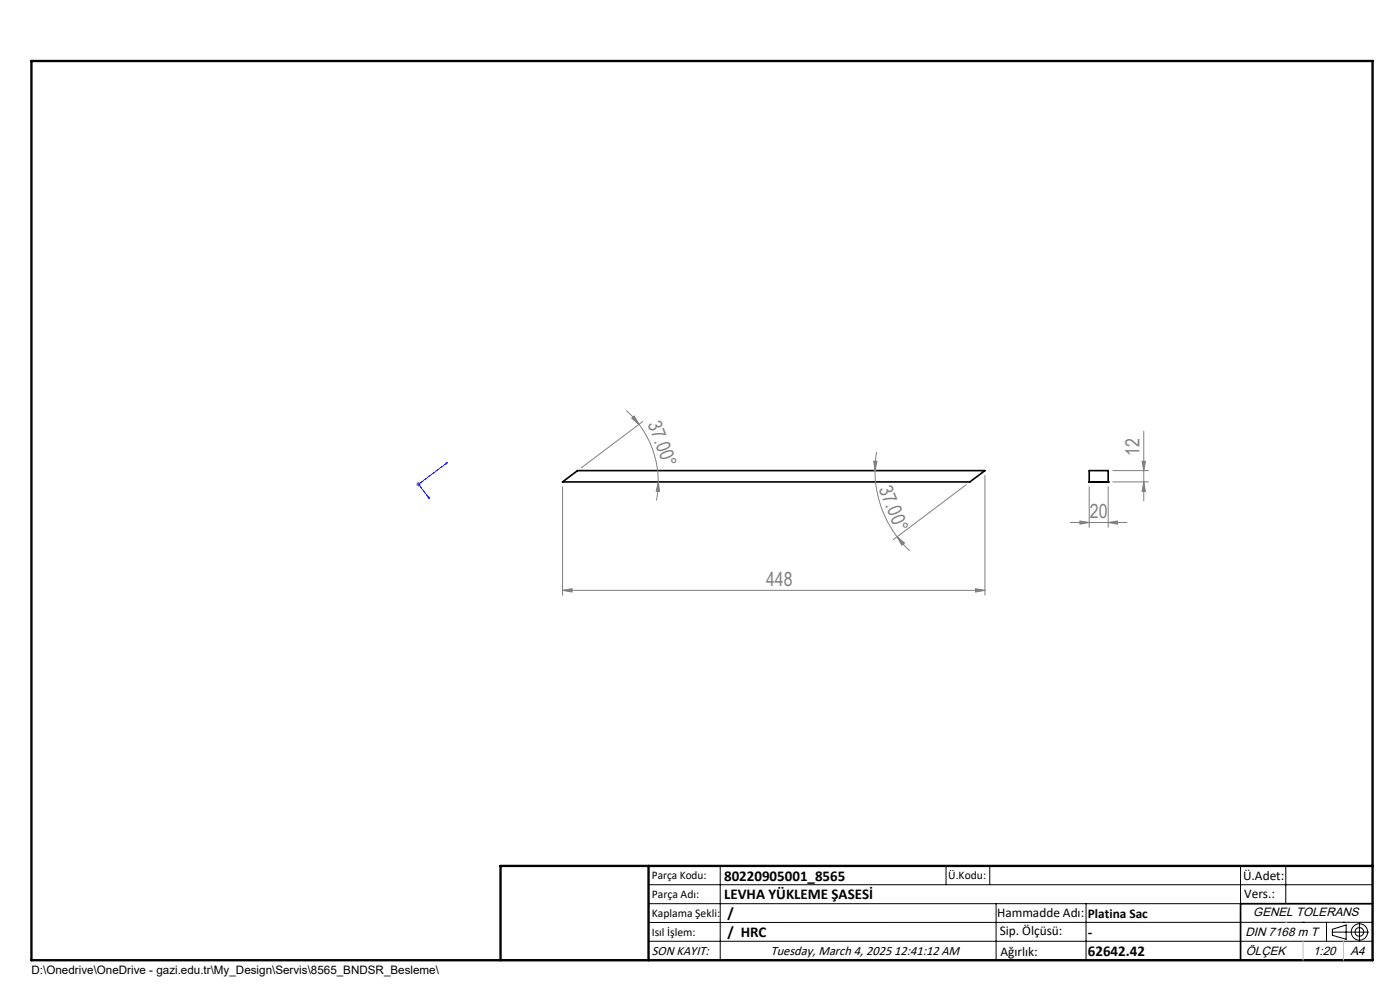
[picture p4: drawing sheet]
<svg xmlns="http://www.w3.org/2000/svg" width="297mm" height="210mm" viewBox="0 0 297 210" stroke-linecap="round" stroke-linejoin="round" font-family="sans-serif">
<path d="M119.3 102.2l3.2-2.4h86.5l-3.3 2.4zM231.1 102.2h.1M231.1 102.2v-2.4h4v2.4M231.1 102.2h4M235.1 102.2h.1M291.2 191.7h-28v12M106.2 203.7h185" fill="none" stroke="#000" stroke-width=".35"/>
<g fill="none" stroke="#000" stroke-width=".21">
<path d="M137.6 187.7h153.6M137.6 191.7h153.6M137.6 199.7h153.6M152.8 183.7v20M200.7 183.7v4M210 183.7v4M211.3 191.7v12M230.4 191.7v12M263.2 183.7v20M272.8 183.7v8M276.4 195.6h.1M281.4 195.6v4.1"/>
<path d="M282.6 197.7h7.8M282.6 197.1l3-.9v3l-3-.8zM285 195.6h.1M288.4 195.8v3.8M291.2 195.6l-153.6 .1"/>
<circle cx="288.4" cy="197.7" r="1.74"/>
<circle cx="288.4" cy="197.7" r=".93"/>
</g>
<path d="M94.6 98.2l.3-.1-.2 .3zM94.9 98.1l-6.1 4.6 2.3 3.1M90.8 105.5l.1-.1 .2 .4z" fill="none" stroke="#00f" stroke-width=".21"/>
<g fill="none" stroke="#808080" stroke-width=".21">
<path d="M132.9 87.1l2.7 2.9M134 88.7l.5-.4 1.1 1.7zM135.6 90a20.5 20.5 0 0 1 4.1 12.2M136.3 89.4l-13 9.8M185.3 97.8l.8 .1-.5 1.9zM185.6 99.8a23.2 23.2 0 0 0 4.7 14.1M186 95.9l-.4 3.9M236.1 99.8h7.5M242.3 97.9h.7l-.4 1.9zM242.6 91.5v14.7M88.3 102.7h1M88.4 102.4l.7 .7"/>
<path d="M88.8 102.2v1M89.1 102.4l-.7 .7M119.3 103.2v23.1M139.7 102.2l.2 2h-.7zM139.7 102.2l-.1 2-.4 2M190.3 113.9l1.6 1.3-.6 .4zM190.3 113.9l2.7 2.9M205 102.8l-15.5 11.7M209 100.9v25.4M227.1 110.8h12M229.1 110.5l2 .3-2 .4zM231.1 103.2v8.7"/>
<path d="M235.1 110.8l2-.3v.7zM235.1 103.2v8.7M236.1 102.2h7.5M242.6 102.2l.4 2h-.7zM119.3 125.2l2.1-.3v.7zM119.3 125.2h89.7M206.9 124.9l2.1 .3-2.1 .4z"/>
</g>
<path d="M6.7 12.9h284.5v190.8h-284.5zM137.6 183.7v20M291.2 183.7h-185v20" fill="none" stroke="#000" stroke-width=".5"/>
<path d="M272.8 195.6h.1M276.4 199.7v4M285 199.7v4" fill="none" stroke="#c0c0c0" stroke-width=".21"/>
<path d="M90.8 105.5l.1-.1 .2 .4zM94.6 98.2l.3-.1-.2 .3z" fill="#00f"/>
<g fill="#808080">
<path d="M139.7 102.2l.2 2h-.7zM134 88.7l.5-.4 1.1 1.7z"/>
<path d="M235.1 110.8l2-.3v.7zM229.1 110.5l2 .3-2 .4z"/>
<path d="M119.3 125.2l2.1-.3v.7zM206.9 124.9l2.1 .3-2.1 .4z"/>
<path d="M242.6 102.2l.4 2h-.7zM242.3 97.9h.7l-.4 1.9z"/>
<path d="M185.3 97.8l.8 .1-.5 1.9zM190.3 113.9l1.6 1.3-.6 .4z"/>
</g>
<g font-size="4.1" fill="#808080">
<text x="137.4" y="89.9" transform="rotate(69 137.4 89.9)">37.00°</text>
<text x="241.7" y="96.8" transform="rotate(-90 241.7 96.8)">12</text>
<text x="186.3" y="103.7" transform="rotate(67 186.3 103.7)">37.00°</text>
<text x="231.2" y="109.9">20</text>
<text x="162.5" y="124.3">448</text>
</g>
<g font-size="3.2">
<text x="153.6" y="190.8">LEVHA YÜKLEME ŞASESİ</text>
<text x="153.6" y="186.8">80220905001_8565</text>
<text x="154.3" y="194.8">/</text>
<text x="154.3" y="198.8">/ HRC</text>
<text x="230.8" y="198.7">-</text>
<text x="230.8" y="202.8">62642.42</text>
</g>
<g font-size="2.8">
<text x="263.7" y="186.7">Ü.Adet:</text>
<text x="263.9" y="190.5">Vers.:</text>
<text x="211.5" y="194.5">Hammadde Adı:</text>
<text x="230.8" y="194.7">Platina Sac</text>
<text x="138.3" y="202.6">SON KAYIT:</text>
<text x="163.5" y="202.6">Tuesday, March 4, 2025 12:41:12 AM</text>
<text x="212.1" y="198.4">Sip. Ölçüsü:</text>
<text x="212.2" y="202.7">Ağırlık:</text>
</g>
<g font-size="2.6">
<text x="265.9" y="194.4">GENEL TOLERANS</text>
<text x="264.2" y="198.5">DIN 7168 m T</text>
<text x="264.3" y="202.6">ÖLÇEK</text>
<text x="278.5" y="202.6">1:20</text>
<text x="286.5" y="202.6">A4</text>
</g>
<g font-size="2.5">
<text x="138.3" y="186.4">Parça Kodu:</text>
<text x="138.3" y="190.5">Parça Adı:</text>
<text x="201.2" y="186.5">Ü.Kodu:</text>
<text x="138.3" y="194.5">Kaplama Şekli:</text>
<text x="138.3" y="198.6">Isıl İşlem:</text>
<text x="6.7" y="206.7">D:\Onedrive\OneDrive - gazi.edu.tr\My_Design\Servis\8565_BNDSR_Besleme\</text>
</g>
</svg>
